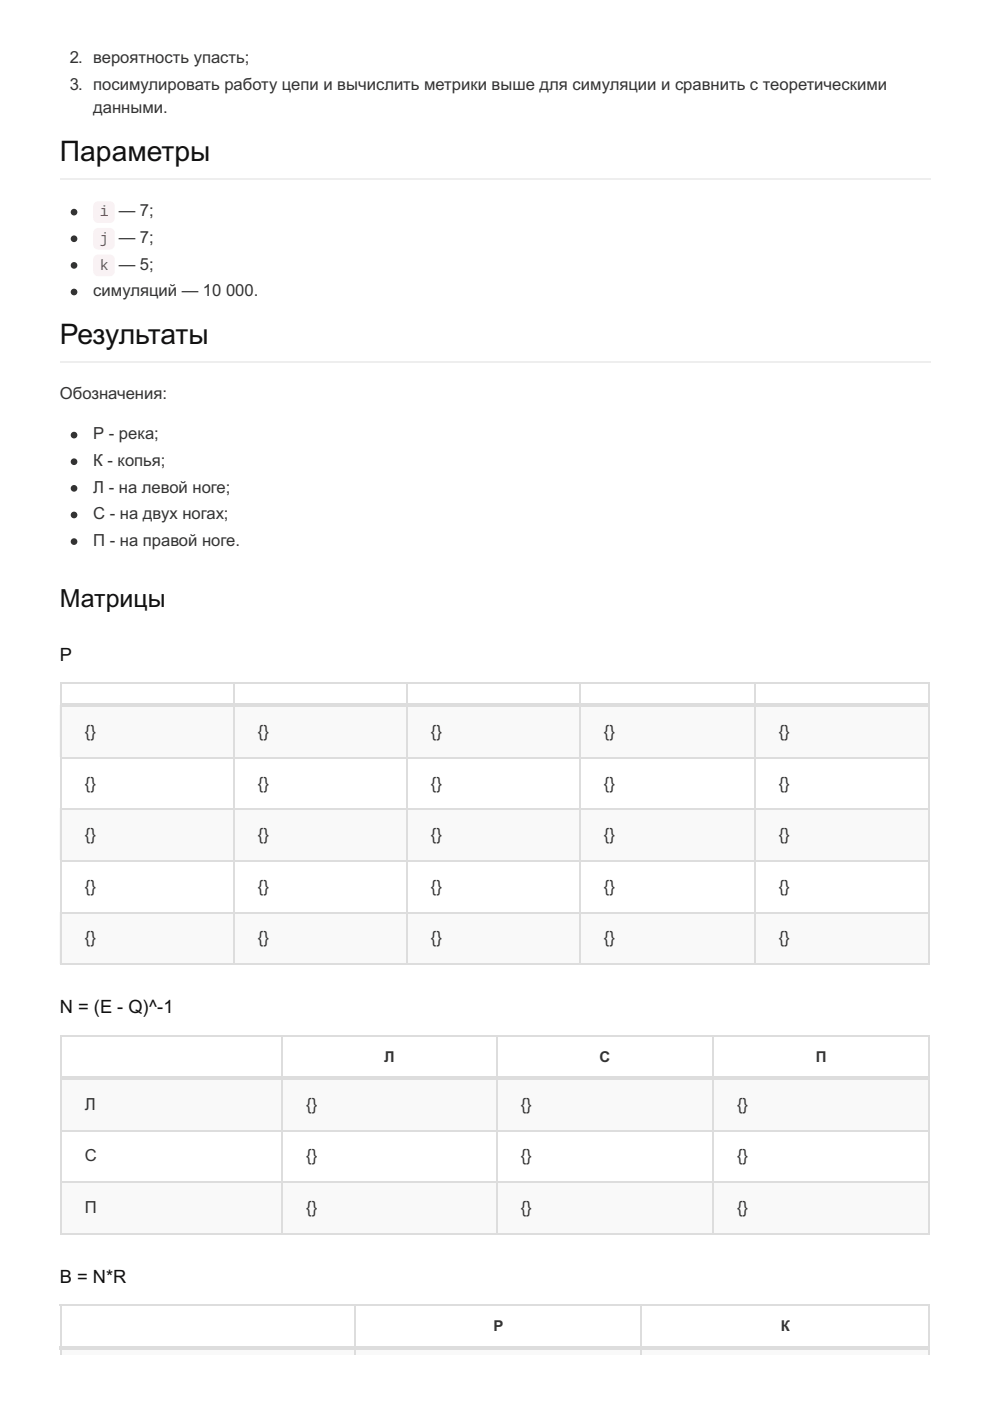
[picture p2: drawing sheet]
<svg xmlns="http://www.w3.org/2000/svg" width="210mm" height="297mm" viewBox="0 0 210 297" stroke-linecap="round" stroke-linejoin="round" font-family="sans-serif">
<path d="M12.7 37.9h184.5M12.7 76.7h184.5" fill="none" stroke="#eee" stroke-width=".35"/>
<path d="M12.7 144.6h184.5v60h-184.5z" fill="#fff"/>
<g fill="#f9f9f9">
<path d="M12.7 149.6h36.7v10.9h-36.7z"/>
<path d="M49.4 149.6h36.7v10.9h-36.7z"/>
<path d="M86.1 149.6h36.7v10.9h-36.7z"/>
<path d="M122.8 149.6h37v10.9h-37z"/>
<path d="M159.8 149.6h37v10.9h-37z"/>
<path d="M12.7 171.4h36.7v11h-36.7z"/>
<path d="M49.4 171.4h36.7v11h-36.7z"/>
<path d="M86.1 171.4h36.7v11h-36.7z"/>
<path d="M122.8 171.4h37v11h-37z"/>
<path d="M159.8 171.4h37v11h-37z"/>
<path d="M12.7 193.3h36.7v11h-36.7z"/>
<path d="M49.4 193.3h36.7v11h-36.7z"/>
<path d="M86.1 193.3h36.7v11h-36.7z"/>
<path d="M122.8 193.3h37v11h-37z"/>
<path d="M159.8 193.3h37v11h-37z"/>
</g>
<path d="M12.7 144.8h184.5M12.9 144.6v60M49.6 144.6v60M86.3 144.6v60M122.9 144.6v60M160 144.6v60M197 144.6v60M12.7 171.6h184.5M12.7 160.7h184.5M12.7 193.5h184.5M12.7 182.6h184.5M12.7 204.4h184.5" fill="none" stroke="#ddd" stroke-width=".35"/>
<g fill="#ddd">
<path d="M159.8 149.2h37.4v.7h-37.4z"/>
<path d="M122.8 149.2h37.4v.7h-37.4z"/>
<path d="M86.1 149.2h37v.7h-37z"/>
<path d="M49.4 149.2h37v.7h-37z"/>
<path d="M12.7 149.2h37v.7h-37z"/>
</g>
<path d="M12.7 219.4h184.5v42.4h-184.5z" fill="#fff"/>
<g fill="#f9f9f9">
<path d="M12.7 228.6h46.9v10.9h-46.9z"/>
<path d="M59.6 228.6h45.5v10.9h-45.5z"/>
<path d="M105.1 228.6h45.9v10.9h-45.9z"/>
<path d="M151 228.6h45.8v10.9h-45.8z"/>
<path d="M12.7 250.5h46.9v10.9h-46.9z"/>
<path d="M59.6 250.5h45.5v10.9h-45.5z"/>
<path d="M105.1 250.5h45.9v10.9h-45.9z"/>
<path d="M151 250.5h45.8v10.9h-45.8z"/>
</g>
<path d="M12.7 219.6h184.5M12.9 219.4v42.4M59.8 219.4v42.4M105.3 219.4v42.4M151.2 219.4v42.4M197 219.4v42.4M12.7 239.7h184.5M12.7 250.6h184.5M12.7 261.6h184.5" fill="none" stroke="#ddd" stroke-width=".35"/>
<g fill="#ddd">
<path d="M151 228.2h46.2v.8h-46.2z"/>
<path d="M105.1 228.2h46.2v.8h-46.2z"/>
<path d="M59.6 228.2h45.9v.8h-45.9z"/>
<path d="M12.7 228.2h47.3v.8h-47.3z"/>
</g>
<path d="M12.7 276.6h184.5v10.6h-184.5z" fill="#fff"/>
<g fill="#f9f9f9">
<path d="M12.7 285.7h62.4v1.5h-62.4z"/>
<path d="M75.1 285.7h60.7v1.5h-60.7z"/>
<path d="M135.8 285.7h61v1.5h-61z"/>
</g>
<path d="M12.7 276.8h184.5" fill="none" stroke="#ddd" stroke-width=".35"/>
<g fill="#ddd">
<path d="M135.8 285.4h.4v1.8h-.4z"/>
<path d="M196.8 285.4h.4v1.8h-.4z"/>
<path d="M75.1 285.4h.4v1.8h-.4z"/>
<path d="M12.7 285.4h.4v1.8h-.4z"/>
</g>
<path d="M12.9 276.6v9.5M75.3 276.6v9.5M136 276.6v9.5M197 276.6v9.5" fill="none" stroke="#ddd" stroke-width=".35"/>
<g fill="#ddd">
<path d="M135.8 285.4h61.4v.7h-61.4z"/>
<path d="M75.1 285.4h61.1v.7h-61.1z"/>
<path d="M12.7 285.4h62.8v.7h-62.8z"/>
</g>
<circle cx="15.7" cy="45" r=".53" fill="#333" stroke="#333" stroke-width=".35"/>
<path d="M20 43.1l.8-.4h2.5a1.06 1.06 0 0 1 1 1v2.5a1.06 1.06 0 0 1-1 1.1h-2.5a1.06 1.06 0 0 1-1-1.1v-2.5z" fill-rule="evenodd" fill="#f9f2f4"/>
<circle cx="15.7" cy="50.6" r=".53" fill="#333" stroke="#333" stroke-width=".35"/>
<path d="M20 48.8l.8-.5h2.5a1.06 1.06 0 0 1 1 1.1v2.5a1.06 1.06 0 0 1-1 1h-2.5a1.06 1.06 0 0 1-1-1v-2.5z" fill-rule="evenodd" fill="#f9f2f4"/>
<circle cx="15.7" cy="56.3" r=".53" fill="#333" stroke="#333" stroke-width=".35"/>
<path d="M20 54.4l.8-.4h2.5a1.06 1.06 0 0 1 1 1v2.5a1.06 1.06 0 0 1-1 1.1h-2.5a1.06 1.06 0 0 1-1-1.1v-2.5z" fill-rule="evenodd" fill="#f9f2f4"/>
<g fill="#333" stroke="#333" stroke-width=".35">
<circle cx="15.7" cy="61.9" r=".53"/>
<circle cx="15.7" cy="92.3" r=".53"/>
<circle cx="15.7" cy="97.9" r=".53"/>
<circle cx="15.7" cy="103.5" r=".53"/>
<circle cx="15.7" cy="109.2" r=".53"/>
<circle cx="15.7" cy="114.8" r=".53"/>
</g>
<g font-size="6" fill="#111">
<text x="12.7" y="34.2">Параметры</text>
<text x="12.7" y="73">Результаты</text>
</g>
<text font-size="5.3" fill="#111" x="12.7" y="128.8">Матрицы</text>
<g font-size="3.9" fill="#111">
<text x="12.7" y="140.1">P</text>
<text x="12.7" y="214.8">N = (E - Q)^-1</text>
<text x="12.7" y="272">B = N*R</text>
</g>
<g font-size="3.5" fill="#333">
<text x="14.8" y="13.4">2. вероятность упасть;</text>
<text x="14.8" y="19">3. посимулировать работу цепи и вычислить метрики выше для симуляции и сравнить с теоретическими</text>
<text x="19.8" y="24">данными.</text>
<text x="25.2" y="45.9">— 7;</text>
<text x="25.2" y="51.5">— 7;</text>
<text x="25.2" y="57.1">— 5;</text>
<text x="19.8" y="62.8">симуляций — 10</text>
<text x="47.9" y="62.8">000.</text>
<text x="12.7" y="84.7">Обозначения:</text>
<text x="19.8" y="93.1">Р - река;</text>
<text x="19.8" y="98.8">К - копья;</text>
<text x="19.8" y="104.4">Л - на левой ноге;</text>
<text x="19.8" y="110.1">С - на двух ногах;</text>
<text x="19.8" y="115.7">П - на правой ноге.</text>
<text x="18" y="156.3">{}</text>
<text x="54.7" y="156.3">{}</text>
<text x="91.4" y="156.3">{}</text>
<text x="128.1" y="156.3">{}</text>
<text x="165.1" y="156.3">{}</text>
<text x="18" y="167.2">{}</text>
<text x="54.7" y="167.2">{}</text>
<text x="91.4" y="167.2">{}</text>
<text x="128.1" y="167.2">{}</text>
<text x="165.1" y="167.2">{}</text>
<text x="18" y="178.2">{}</text>
<text x="54.7" y="178.2">{}</text>
<text x="91.4" y="178.2">{}</text>
<text x="128.1" y="178.2">{}</text>
<text x="165.1" y="178.2">{}</text>
<text x="18" y="189.1">{}</text>
<text x="54.7" y="189.1">{}</text>
<text x="91.4" y="189.1">{}</text>
<text x="128.1" y="189.1">{}</text>
<text x="165.1" y="189.1">{}</text>
<text x="18" y="200">{}</text>
<text x="54.7" y="200">{}</text>
<text x="91.4" y="200">{}</text>
<text x="128.1" y="200">{}</text>
<text x="165.1" y="200">{}</text>
<text x="18" y="235.3">Л</text>
<text x="64.9" y="235.3">{}</text>
<text x="110.4" y="235.3">{}</text>
<text x="156.3" y="235.3">{}</text>
<text x="18" y="246.2">С</text>
<text x="64.9" y="246.2">{}</text>
<text x="110.4" y="246.2">{}</text>
<text x="156.3" y="246.2">{}</text>
<text x="18" y="257.2">П</text>
<text x="64.9" y="257.2">{}</text>
<text x="110.4" y="257.2">{}</text>
<text x="156.3" y="257.2">{}</text>
</g>
<g font-size="3.2" fill="#c7254e">
<text x="21.2" y="45.9">i</text>
<text x="21.2" y="51.5">j</text>
<text x="21.2" y="57.1">k</text>
</g>
<g font-size="3.2" fill="#333">
<text x="81.4" y="225.1">Л</text>
<text x="127.1" y="225.1">С</text>
<text x="173" y="225.1">П</text>
<text x="104.6" y="282.2">Р</text>
<text x="165.5" y="282.2">К</text>
</g>
</svg>
